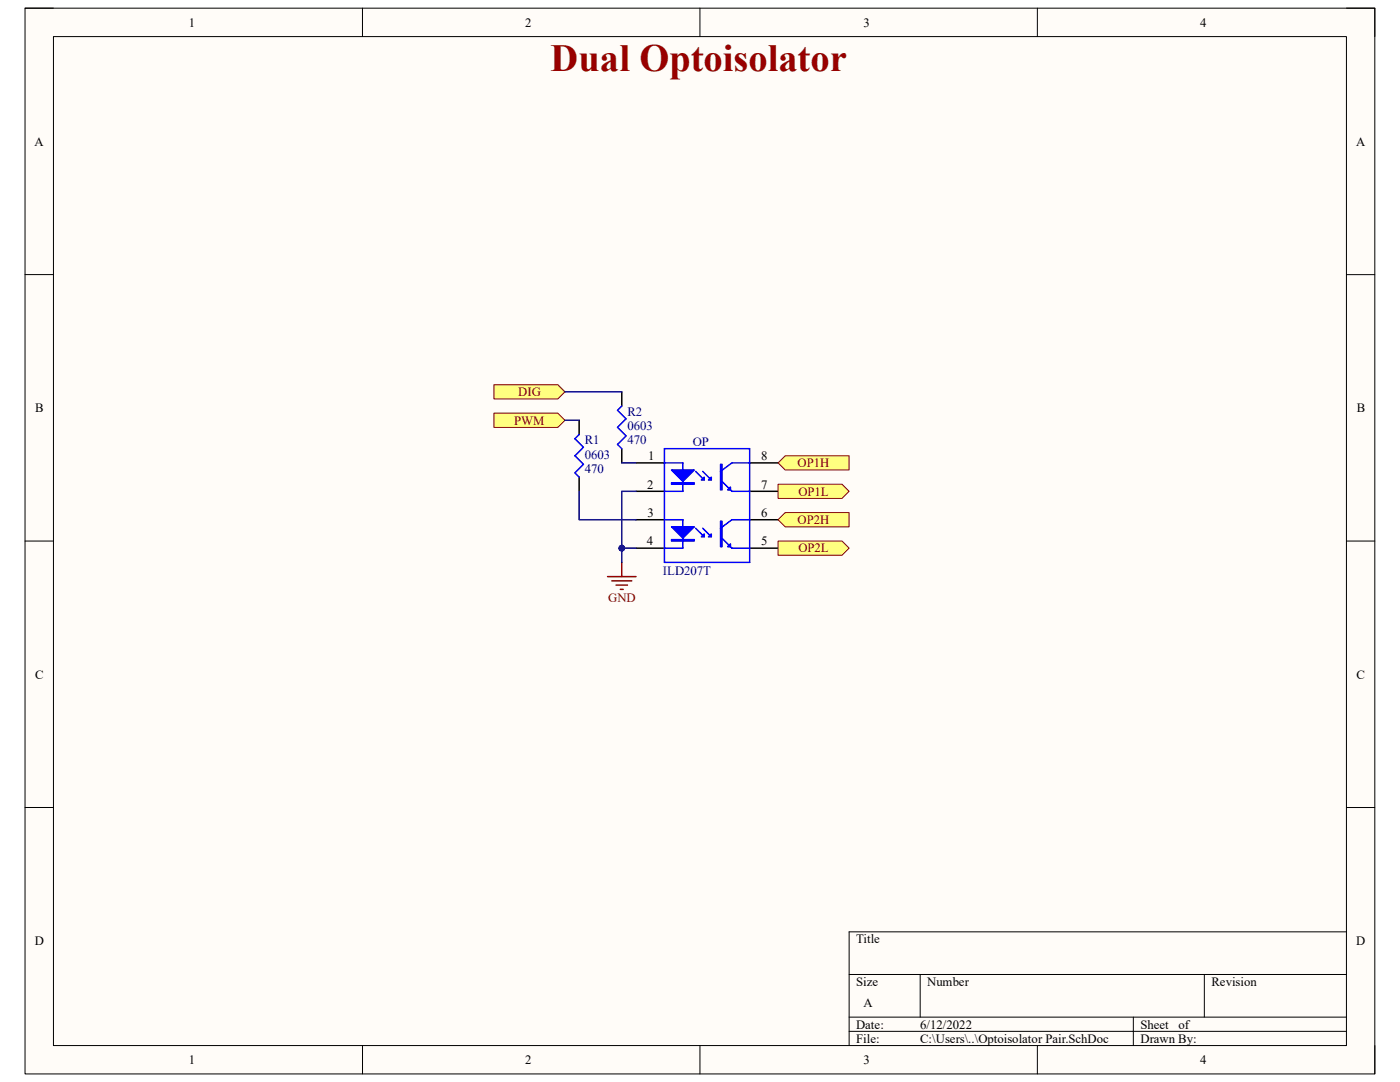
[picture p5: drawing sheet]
<svg xmlns="http://www.w3.org/2000/svg" width="279mm" height="216mm" viewBox="0 0 279 216" stroke-linecap="round" stroke-linejoin="round" font-family="sans-serif">
<path d="M5 1.6h269.4v212.7h-269.4z" fill-rule="evenodd" fill="#fffcf8"/>
<path d="M5 1.6h269.4v212.7h-269.4z" fill="none" stroke="#000" stroke-width=".2"/>
<path d="M10.7 7.3h258v201.3h-258z" fill-rule="evenodd" fill="#fffcf8"/>
<g fill="none" stroke="#000" stroke-width=".2">
<path d="M5 1.6h5.7M10.7 7.3h258v201.3h-258zM72.3 1.6v5.7M139.7 1.6v5.7M207 1.6v5.7M268.7 1.6h5.7v5.7M5 54.8h5.7M268.7 54.8h5.7M5 108h5.7M268.7 108h5.7M5 161.1h5.7M268.7 161.1h5.7"/>
<path d="M169.5 194.4h99.2M183.6 194.4v8.6M240.3 194.4v8.6M268.7 185.9h-99.2v22.7M72.3 208.6v5.7M139.7 208.6v5.7M169.5 203h99.2M169.5 205.8h99.2M207 208.6v5.7M226.2 203v5.6M274.4 208.6v5.7"/>
</g>
<path d="M126.9 92.4h5.7M126.9 98h5.7M149.6 92.4h5.7M149.6 98h5.7M126.9 103.7h5.7M126.9 109.4h5.7M149.6 103.7h5.7M149.6 109.4h5.7" fill="none" stroke="#000" stroke-width=".3"/>
<path d="M132.6 92.4h3.7v5.6h-3.7M138.8 94.1l1.7 1.7M140.3 94.1l1.7 1.7" fill="none" stroke="#00f" stroke-width=".3"/>
<path d="M134 93.8h4.6l-2.3 2.2z" fill="#00f"/>
<path d="M134 93.8h4.6l-2.3 2.2zM134 96.3h4.6v.3h-4.6z" fill="none" stroke="#00f" stroke-width=".3"/>
<path d="M134 96.5h4.6" fill="none" stroke="#00f" stroke-width=".28"/>
<path d="M141.4 95.8l.6-.6v.6z" fill="#00f"/>
<path d="M141.4 95.8l.6-.6v.6z" fill="none" stroke="#00f" stroke-width=".3"/>
<path d="M140.5 95.2v.6h-.5z" fill="#00f"/>
<path d="M132.6 89.5h17v22.7h-17zM140.5 95.2v.6h-.5zM143.8 104h.3v5.1h-.3zM144.1 107.4l2 2M146.1 103.7l-2.3 1.7" fill="none" stroke="#00f" stroke-width=".3"/>
<path d="M143.9 104v5.1" fill="none" stroke="#00f" stroke-width=".29"/>
<path d="M145.8 108.5v.6h-.6z" fill="#00f"/>
<path d="M138.8 105.4l1.7 1.7M140.3 105.4l1.7 1.7M145.8 108.5v.6h-.6zM146.1 103.7h3.5M146.1 109.4h3.5" fill="none" stroke="#00f" stroke-width=".3"/>
<path d="M142 106.5v.6h-.6z" fill="#00f"/>
<path d="M142 106.5v.6h-.6z" fill="none" stroke="#00f" stroke-width=".3"/>
<path d="M140.5 106.5v.6h-.5z" fill="#00f"/>
<path d="M143.8 92.6h.3v5.2h-.3zM144.1 96l2 2M146.1 92.4l-2.3 1.7M140.5 106.5v.6h-.5z" fill="none" stroke="#00f" stroke-width=".3"/>
<path d="M143.9 92.6v5.2" fill="none" stroke="#00f" stroke-width=".29"/>
<path d="M145.8 97.2v.6h-.6z" fill="#00f"/>
<path d="M145.8 97.2v.6h-.6zM146.1 92.4h3.5M146.1 98h3.5M132.6 103.7h3.7v5.7h-3.7" fill="none" stroke="#00f" stroke-width=".3"/>
<path d="M134 105.1h4.6l-2.3 2.3z" fill="#00f"/>
<path d="M115.6 86.7l-.9 .8 1.7 1.7-1.7 1.7 1.7 1.7-1.7 1.8 .9 .8M124.1 81l-.9 .9 1.7 1.7-1.7 1.7 1.7 1.7-1.7 1.7 .9 .8M134 105.1h4.6l-2.3 2.3zM134 107.7h4.6v.3h-4.6z" fill="none" stroke="#00f" stroke-width=".3"/>
<path d="M134 107.8h4.6" fill="none" stroke="#00f" stroke-width=".29"/>
<path d="M124.1 78.2v2.8M115.6 83.9v2.8M115.6 95.2v2.8M124.1 89.5v2.9" fill="none" stroke="#000" stroke-width=".3"/>
<path d="M98.6 82.4h12.7l1.4 1.5-1.4 1.4h-12.7z" fill-rule="evenodd" fill="#ffff80"/>
<path d="M98.6 82.4h12.7l1.4 1.5-1.4 1.4h-12.7z" fill="none" stroke="#800000" stroke-width=".2"/>
<path d="M98.6 76.8h12.7l1.4 1.4-1.4 1.4h-12.7z" fill-rule="evenodd" fill="#ffff80"/>
<path d="M98.6 76.8h12.7l1.4 1.4-1.4 1.4h-12.7z" fill="none" stroke="#800000" stroke-width=".2"/>
<path d="M121.3 115.1h5.6M122.1 115.9h4M123 116.8h2.2M123.8 117.6h.6M124.1 112.2v2.9" fill="none" stroke="#800000" stroke-width=".3"/>
<path d="M156.7 90.9h12.8v2.9h-12.8l-1.4-1.4z" fill-rule="evenodd" fill="#ffff80"/>
<path d="M156.7 90.9h12.8v2.9h-12.8l-1.4-1.4z" fill="none" stroke="#800000" stroke-width=".2"/>
<path d="M155.3 96.6h12.7l1.5 1.4-1.5 1.5h-12.7z" fill-rule="evenodd" fill="#ffff80"/>
<path d="M155.3 96.6h12.7l1.5 1.4-1.5 1.5h-12.7z" fill="none" stroke="#800000" stroke-width=".2"/>
<path d="M155.3 103.7l1.4-1.4h12.8v2.8h-12.8z" fill-rule="evenodd" fill="#ffff80"/>
<path d="M155.3 103.7l1.4-1.4h12.8v2.8h-12.8z" fill="none" stroke="#800000" stroke-width=".2"/>
<path d="M155.3 108h12.7l1.5 1.4-1.5 1.4h-12.7z" fill-rule="evenodd" fill="#ffff80"/>
<path d="M155.3 108h12.7l1.5 1.4-1.5 1.4h-12.7z" fill="none" stroke="#800000" stroke-width=".2"/>
<path d="M112.7 78.2h11.4M112.7 83.9h2.9M124.1 109.4h2.8" fill="none" stroke="#000080" stroke-width=".3"/>
<circle cx="124.1" cy="109.4" r=".57" fill="#000080"/>
<circle cx="124.1" cy="109.4" r=".57" fill="none" stroke="#000080" stroke-width=".2"/>
<path d="M115.6 98v5.7h11.3M124.1 92.4h2.8M126.9 98h-2.8v14.2" fill="none" stroke="#000080" stroke-width=".3"/>
<circle cx="124.1" cy="109.4" r=".57" fill="#000080"/>
<circle cx="124.1" cy="109.4" r=".57" fill="none" stroke="#000080" stroke-width=".2"/>
<text font-size="7.7" fill="#980000" x="109.9" y="14.1">Dual Optoisolator</text>
<g font-size="2.5">
<text x="37.7" y="5.3">1</text>
<text x="104.8" y="5.3">2</text>
<text x="172.3" y="5.3">3</text>
<text x="239.5" y="5.3">4</text>
<text x="6.9" y="29.1">A</text>
<text x="270.6" y="29.1">A</text>
<text x="7" y="82.3">B</text>
<text x="270.8" y="82.3">B</text>
<text x="129.4" y="91.8">1</text>
<text x="151.9" y="91.8">8</text>
<text x="129.2" y="97.5">2</text>
<text x="151.9" y="97.5">7</text>
<text x="129.2" y="103.2">3</text>
<text x="151.9" y="103.2">6</text>
<text x="129.1" y="108.8">4</text>
<text x="151.9" y="108.8">5</text>
<text x="7" y="135.4">C</text>
<text x="270.7" y="135.4">C</text>
<text x="6.9" y="188.6">D</text>
<text x="170.9" y="188.2">Title</text>
<text x="270.7" y="188.6">D</text>
<text x="170.9" y="196.7">Size</text>
<text x="185" y="196.7">Number</text>
<text x="241.8" y="196.7">Revision</text>
<text x="172.3" y="201">A</text>
<text x="170.9" y="205.2">Date:</text>
<text x="170.9" y="208.1">File:</text>
<text x="183.6" y="205.2">6/12/2022</text>
<text x="183.7" y="208.1">C:\Users\..\Optoisolator Pair.SchDoc</text>
<text x="227.6" y="205.2">Sheet</text>
<text x="227.6" y="208.1">Drawn By:</text>
<text x="235.2" y="205.2">of</text>
<text x="37.7" y="212.3">1</text>
<text x="104.8" y="212.3">2</text>
<text x="172.3" y="212.3">3</text>
<text x="239.5" y="212.3">4</text>
</g>
<g font-size="2.5" fill="#800000">
<text x="103.4" y="79">DIG</text>
<text x="102.6" y="84.7">PWM</text>
<text x="159.2" y="93.2">OP1H</text>
<text x="159.3" y="98.9">OP1L</text>
<text x="159.2" y="104.6">OP2H</text>
<text x="159.3" y="110.2">OP2L</text>
<text x="121.4" y="120.2">GND</text>
</g>
<g font-size="2.5" fill="#000080">
<text x="125.2" y="83">R2</text>
<text x="116.7" y="88.7">R1</text>
<text x="125.2" y="88.7">470</text>
<text x="125.2" y="85.9">0603</text>
<text x="138.3" y="89">OP</text>
<text x="116.7" y="94.4">470</text>
<text x="116.7" y="91.5">0603</text>
<text x="132.3" y="114.8">ILD207T</text>
</g>
</svg>
